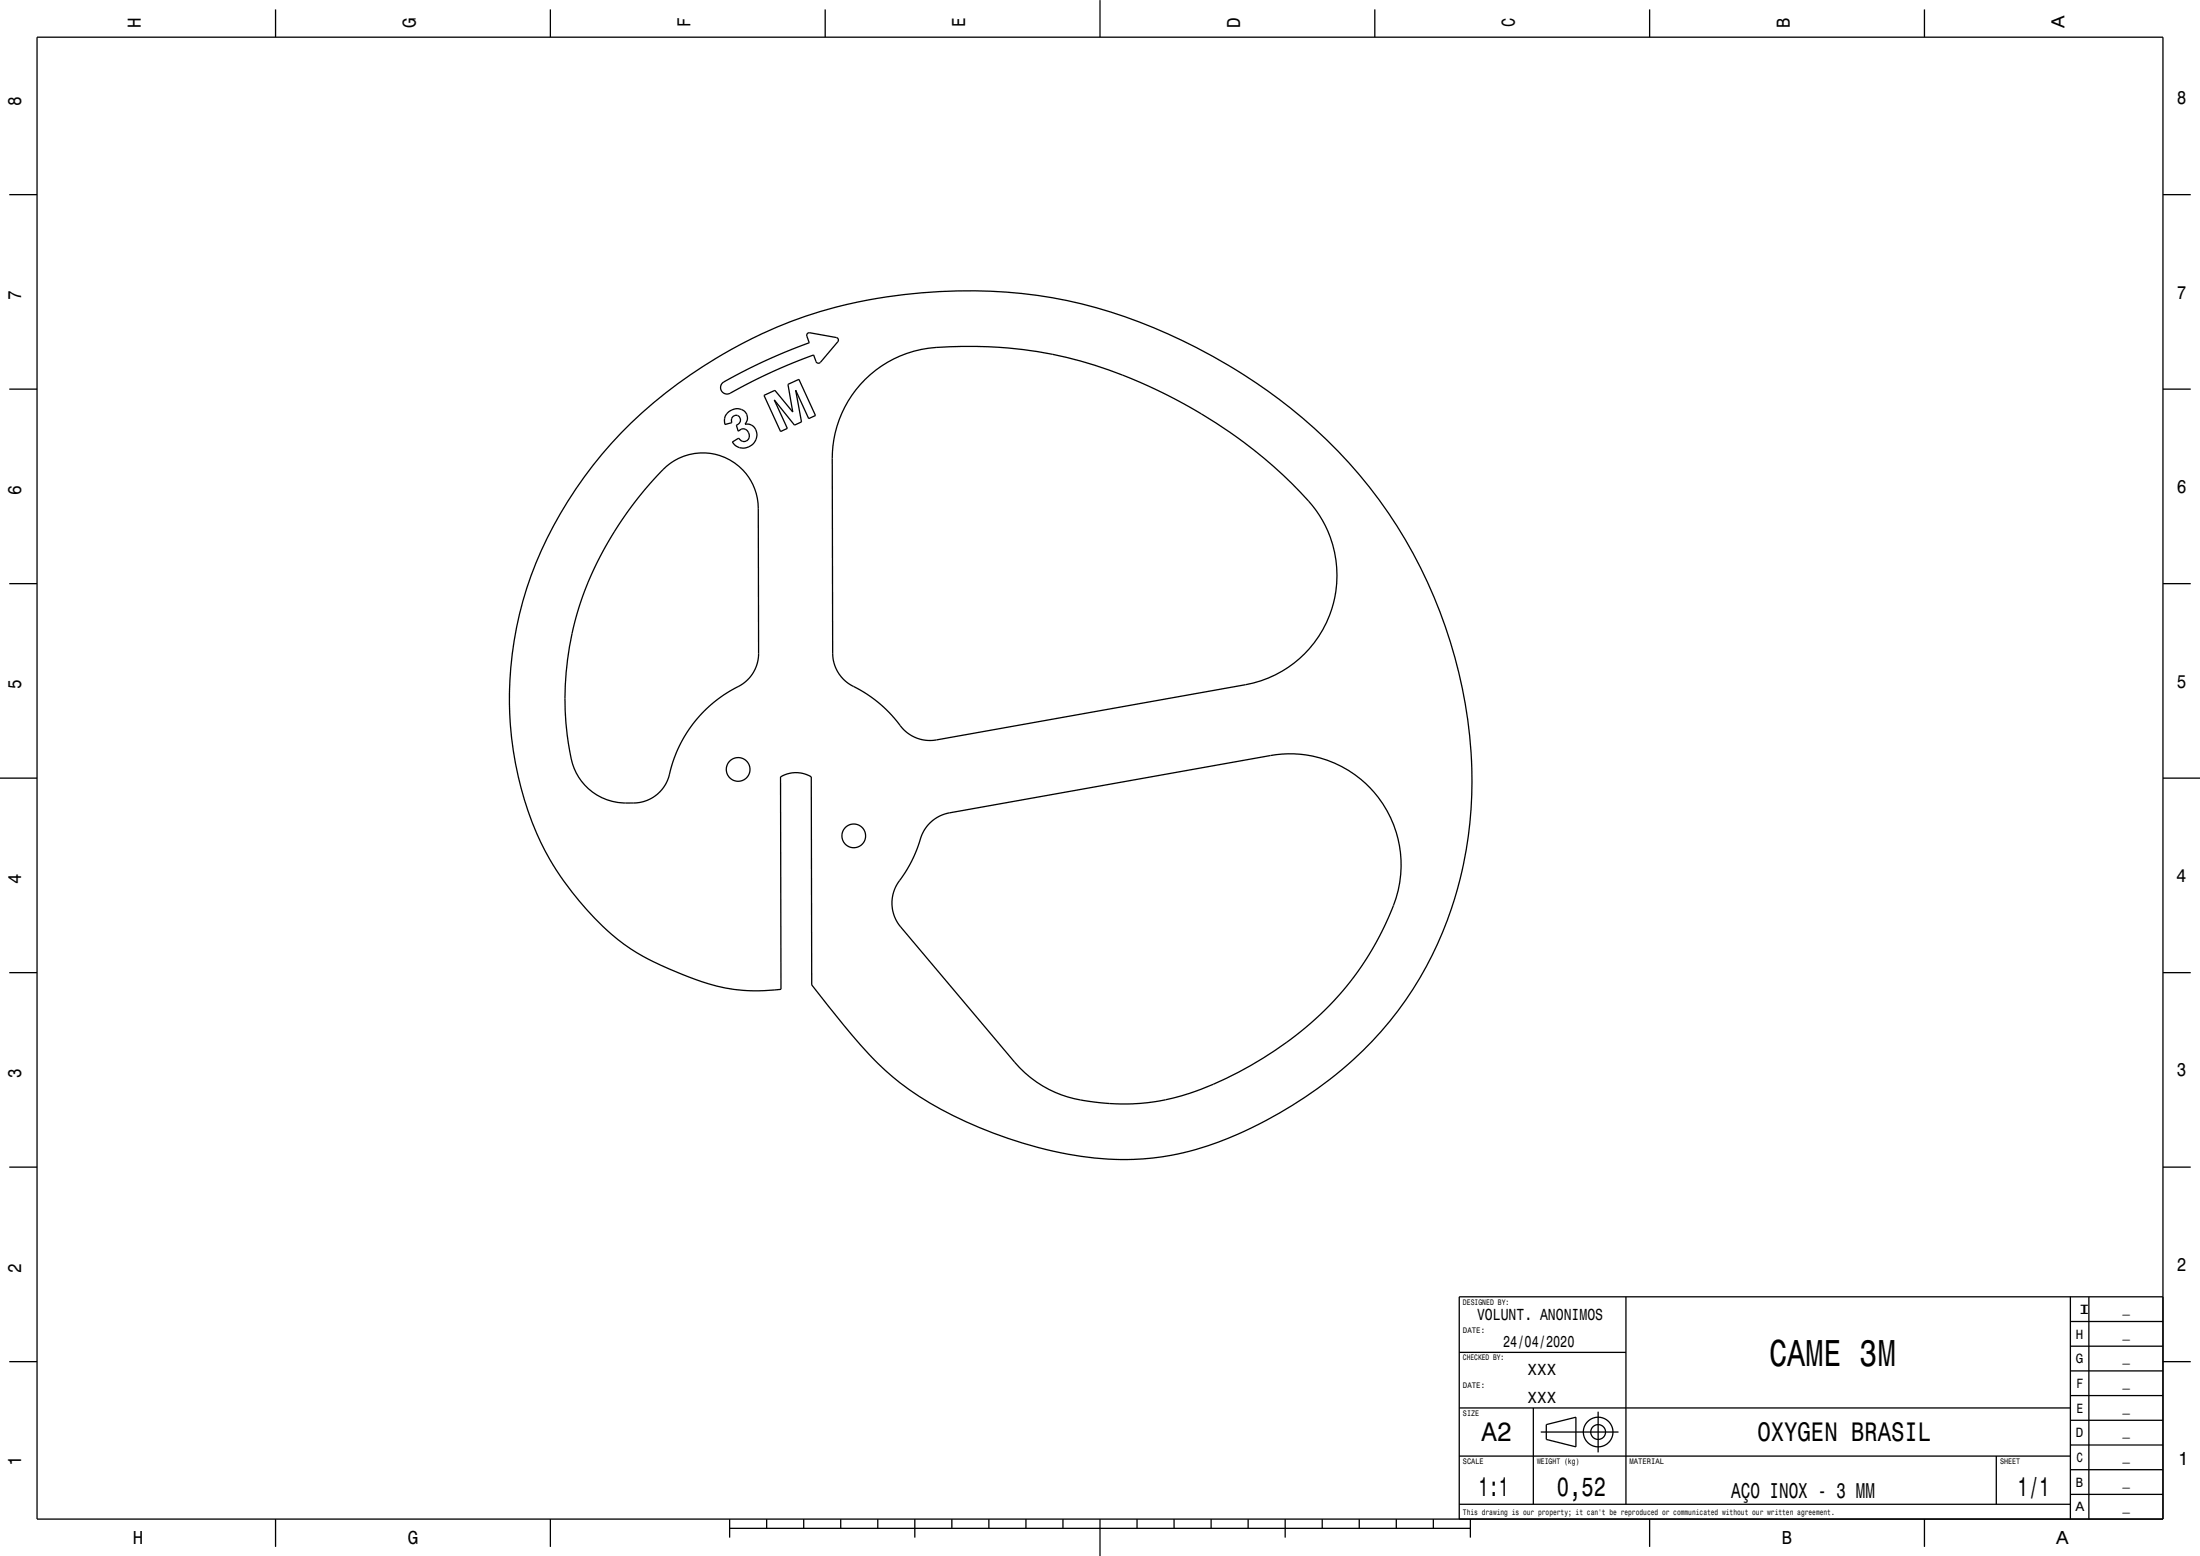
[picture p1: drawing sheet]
<svg xmlns="http://www.w3.org/2000/svg" width="594mm" height="420mm" viewBox="0 0 594 420" stroke-linecap="round" stroke-linejoin="round" font-family="sans-serif">
<g fill="none" stroke="#000" stroke-width=".35">
<path d="M10 10h574v400h-574zM74.4 2.5v7.5M148.6 2.5v7.5M222.8 2.5v7.5M297 0v10M371.2 2.5v7.5M445.4 2.5v7.5M519.6 2.5v7.5M2.5 52.5h7.5M584 52.5h7.5M2.5 105h7.5M170.4 114.1a126.8 126.8 0 0 1 83.2-35.4 129.1 129.1 0 0 1 69.4 15.1 136.9 136.9 0 0 1 56.5 51.9 127.9 127.9 0 0 1 16.9 80 98.3 98.3 0 0 1-47.5 72.7 94.9 94.9 0 0 1-35.1 13.9 82 82 0 0 1-33.6-2.6 104 104 0 0 1-39.3-19.1l-3.6-3.3-5.1-5.3-4.3-5.2-8.7-11-.2-56.1a8.1 8.1 0 0 0-8.3 0l.2 57.3a48.7 48.7 0 0 1-26.8-4 60.9 60.9 0 0 1-20.1-11.8 78.1 78.1 0 0 1-24.8-45 98.2 98.2 0 0 1 16.3-74.3 111.2 111.2 0 0 1 14.9-17.8z"/>
<path d="M195 103.4l5.2-2.9 5.8-2.8 6.9-3 5.6-2.2-.7-2 .4-.6 .4-.1 7.2 1.3 .5 .4-.1 .7-4.9 5.8h-.4l-.5-.2-.7-2-10.4 4.2-10.1 5a6.3 6.3 0 0 1-3.3 1.3 1.75 1.75 0 0 1-.9-2.9zM196.3 111.6a3.2 3.2 0 0 1 5.3 .2l.2 1.3-.6 1.4a2.98 2.98 0 0 1 3 1.8 2.98 2.98 0 0 1-.8 3.5 3.5 3.5 0 0 1-5.7-.5l1.7-1a1.56 1.56 0 0 0 2.4 .6 1.56 1.56 0 0 0 .1-2.4l-1-.7a1.82 1.82 0 0 0-1.6 .6l-.5-1.6a1.28 1.28 0 0 0 1-2 1.28 1.28 0 0 0-2.2 .1v1.2l-1.9 .5-.1-1a2.72 2.72 0 0 1 .7-2zM206.3 106.7l2.9-1.3 4.8 5.8-1.3-7.4 3-1.4 4.5 9.8-1.9 .8-3.5-7.7 1.6 8.6-1.9 .9-5.4-6.8 3.5 7.6-1.9 .9zM233.6 102.4a30.9 30.9 0 0 1 22.7-8.8 115.4 115.4 0 0 1 51 9.4l7.6 3.5 7.7 4.2a127.4 127.4 0 0 1 31.7 25.8 30 30 0 0 1-18 48.3l-83.8 15h-3l-3.1-1.1-2.2-1.6-3.7-4.3-3.5-3.3-3.2-2.3-4.2-2.3-1.6-1.2-1.7-2.2-1.1-2.5-.4-2.7-.1-52.5a30 30 0 0 1 8.9-21.4zM584 105h7.5M179 126.8a15 15 0 0 1 16.4-3.5 15 15 0 0 1 9.3 13.9l.1 39.5-.2 1.8-.5 1.6-1.2 2.2-1.5 1.7-1.5 1-3.9 2.2-2.4 1.7-2.9 2.5-2.1 2.1-2.8 3.8-2.3 3.9-1.7 4.1-1.5 5.1-1.1 2.1-1.4 1.6-1.5 1.2-2.1 .9-1.9 .5a15.9 15.9 0 0 1-17.3-9.3 70.6 70.6 0 0 1-1.8-29.4l1.3-7.3 1.7-6.5 2.2-6.2 3.1-6.6 3.5-6.4 4.1-6.3 4.8-6.3zM2.5 157.5h7.5M584 157.5h7.5M0 210h10M584 210h10M251.1 222.1l2.2-1.6 2.8-1 88.5-15.8a30.2 30.2 0 0 1 30.1 44.3l-2.2 4.7-2.8 4.9-2.9 4.3-3.1 4.2-3.4 3.8-3.9 4-3.9 3.5-4.4 3.4a101.6 101.6 0 0 1-29.1 15 58 58 0 0 1-22.3 1.8l-2.7-.3a32 32 0 0 1-20.1-10.6l-30.7-36.5-1-1.4-.8-1.8-.5-1.7-.1-1.8 .2-1.7 .5-1.7 .8-1.5 3.4-5.3 1.7-3.6 1.7-4.7 .9-1.5zM2.5 262.5h7.5"/>
<path d="M584 262.5h7.5M2.5 315h7.5M584 315h7.5M439 350v56M559 356.7h25M559 350v60M564 350v60M584 350h-190v60M2.5 367.5h7.5M394 365h45M559 376.7h25M559 370h25"/>
<path d="M559 363.4h25M584 367.5h7.5M394 393h165M394 380h165M414 380v26M416 386.5h21M417.5 384.5l8-2v8l-8-2zM431.5 381v11M539 393v13M559 396.7h25M559 390h25M559 383.4h25"/>
<path d="M74.4 410v7.5M148.6 410v7.5M197 412.5h200M197 410v5M207 410v2.5M217 410v2.5M227 410v2.5M237 410v2.5M247 410v5M257 410v2.5M267 410v2.5M277 410v2.5"/>
<path d="M287 410v2.5M297 410v10M307 410v2.5M317 410v2.5M327 410v2.5M337 410v2.5M347 410v5M357 410v2.5M367 410v2.5M377 410v2.5M387 410v2.5M394 406h165"/>
<path d="M397 410v5M445.4 410v7.5M519.6 410v7.5M559 403.4h25"/>
<circle cx="199.3" cy="207.7" r="3.2"/>
<circle cx="230.5" cy="225.6" r="3.2"/>
<circle cx="431.5" cy="386.5" r="4"/>
<circle cx="431.5" cy="386.5" r="2"/>
</g>
<text font-size="10.1" x="477.7" y="368.6">CAME 3M</text>
<g font-size="7.2">
<text x="400" y="388.8">A2</text>
<text x="474.5" y="389.1">OXYGEN BRASIL</text>
<text x="399.2" y="403.8">1:1</text>
<text x="420.4" y="403.8">0,52</text>
<text x="544.8" y="403.8">1/1</text>
</g>
<text font-size="5.8" x="467.4" y="404.3">AÇO INOX - 3 MM</text>
<g font-size="5">
<text x="38" y="7.5" transform="rotate(-90 38 7.5)">H</text>
<text x="112.2" y="7.5" transform="rotate(-90 112.2 7.5)">G</text>
<text x="186.4" y="7.3" transform="rotate(-90 186.4 7.3)">F</text>
<text x="260.6" y="7.3" transform="rotate(-90 260.6 7.3)">E</text>
<text x="334.8" y="7.5" transform="rotate(-90 334.8 7.5)">D</text>
<text x="409" y="7.3" transform="rotate(-90 409 7.3)">C</text>
<text x="483.2" y="7.5" transform="rotate(-90 483.2 7.5)">B</text>
<text x="557.4" y="7.7" transform="rotate(-90 557.4 7.7)">A</text>
<text x="5.7" y="28.6" transform="rotate(-90 5.7 28.6)">8</text>
<text x="587.8" y="28.1">8</text>
<text x="5.7" y="81.1" transform="rotate(-90 5.7 81.1)">7</text>
<text x="587.8" y="80.6">7</text>
<text x="5.7" y="133.6" transform="rotate(-90 5.7 133.6)">6</text>
<text x="587.8" y="133.1">6</text>
<text x="587.8" y="185.6">5</text>
<text x="5.7" y="186.1" transform="rotate(-90 5.7 186.1)">5</text>
<text x="5.7" y="238.7" transform="rotate(-90 5.7 238.7)">4</text>
<text x="587.6" y="238.1">4</text>
<text x="5.7" y="291.1" transform="rotate(-90 5.7 291.1)">3</text>
<text x="587.8" y="290.6">3</text>
<text x="5.7" y="343.6" transform="rotate(-90 5.7 343.6)">2</text>
<text x="587.8" y="343.1">2</text>
<text x="5.7" y="395.7" transform="rotate(-90 5.7 395.7)">1</text>
<text x="588.1" y="395.6">1</text>
<text x="35.9" y="416.8">H</text>
<text x="110.1" y="416.8">G</text>
<text x="481.1" y="416.8">B</text>
<text x="555.1" y="416.8">A</text>
</g>
<g font-size="4.3">
<text x="398.8" y="356.2">VOLUNT. ANONIMOS</text>
<text x="405.9" y="363.7">24/04/2020</text>
<text x="412.5" y="371.2">XXX</text>
<text x="412.5" y="378.7">XXX</text>
</g>
<g font-size="3.6">
<text x="561.1" y="354.6">I</text>
<text x="560.5" y="361.3">H</text>
<text x="560.5" y="368">G</text>
<text x="560.6" y="374.6">F</text>
<text x="560.6" y="381.3">E</text>
<text x="560.5" y="388">D</text>
<text x="560.6" y="394.6">C</text>
<text x="560.5" y="401.3">B</text>
<text x="560.4" y="408">A</text>
</g>
<g font-size="2.9">
<text x="573.1" y="354.4">_</text>
<text x="573.1" y="361.1">_</text>
<text x="573.1" y="367.7">_</text>
<text x="573.1" y="374.4">_</text>
<text x="573.1" y="381.1">_</text>
<text x="573.1" y="387.7">_</text>
<text x="573.1" y="394.4">_</text>
<text x="573.1" y="401.1">_</text>
<text x="573.1" y="407.7">_</text>
</g>
<g font-size="2.2">
<text x="395" y="352.2">DESIGNED BY:</text>
<text x="395" y="359.7">DATE:</text>
<text x="395" y="367.2">CHECKED BY:</text>
<text x="395" y="374.7">DATE:</text>
<text x="395" y="382.2">SIZE</text>
<text x="395" y="395.2">SCALE</text>
<text x="415" y="395.2">WEIGHT (kg)</text>
<text x="440" y="395.2">MATERIAL</text>
<text x="540" y="395.2">SHEET</text>
<text x="395" y="408.8">This drawing is our property; it can't be reproduced or communicated without our written agreement.</text>
</g>
</svg>
